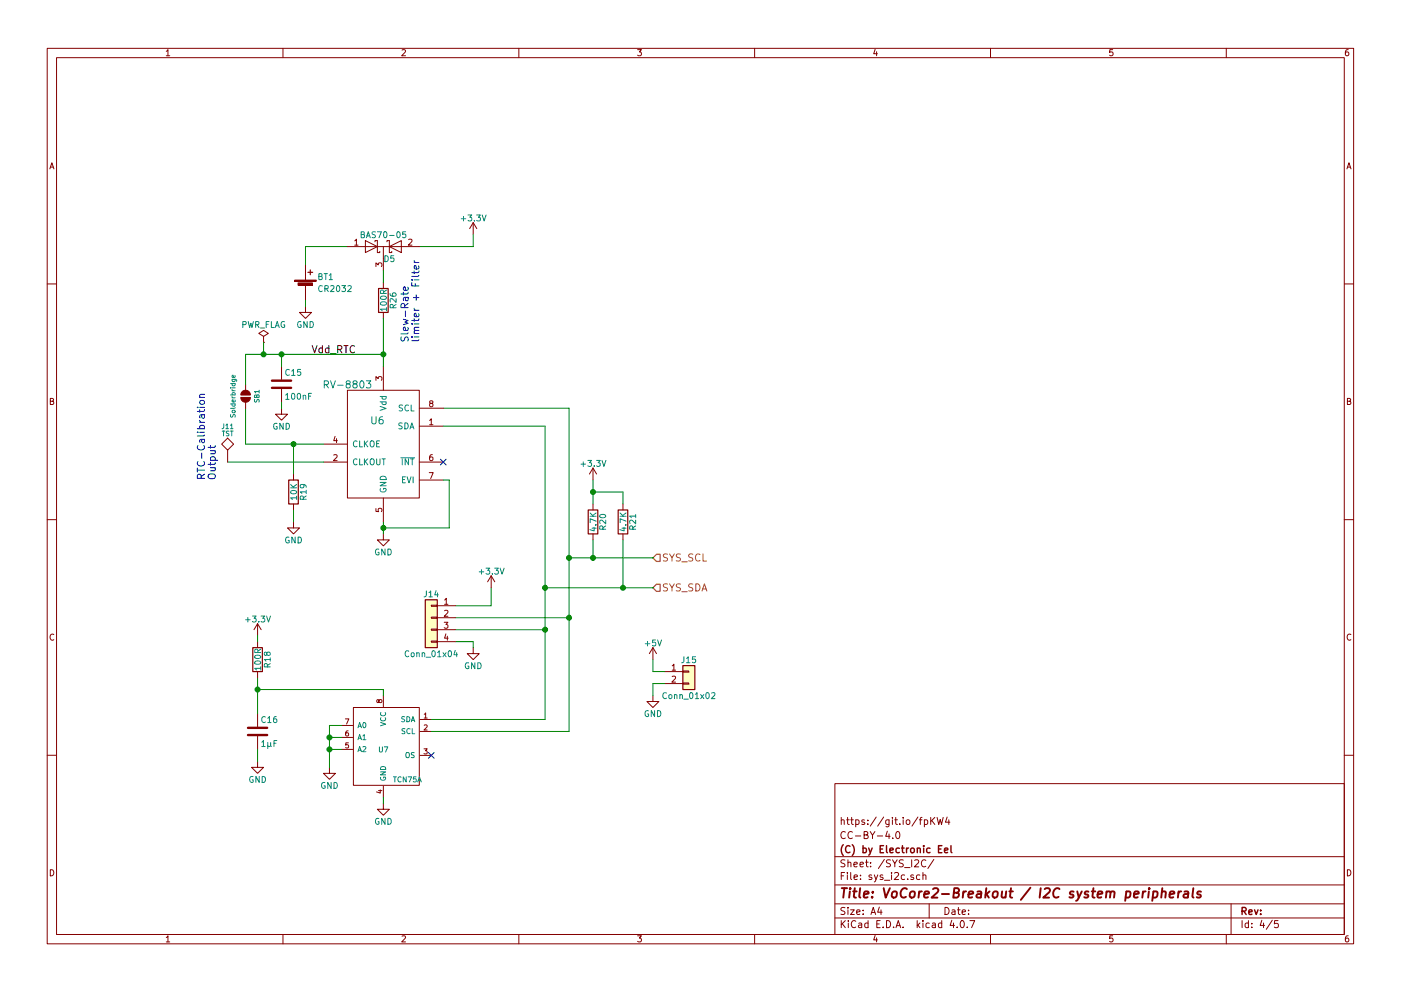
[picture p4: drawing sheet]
EESchema Schematic File Version 2
LIBS:power
LIBS:device
LIBS:switches
LIBS:relays
LIBS:motors
LIBS:transistors
LIBS:conn
LIBS:linear
LIBS:regul
LIBS:74xx
LIBS:cmos4000
LIBS:adc-dac
LIBS:memory
LIBS:xilinx
LIBS:microcontrollers
LIBS:dsp
LIBS:microchip
LIBS:analog_switches
LIBS:motorola
LIBS:texas
LIBS:intel
LIBS:audio
LIBS:interface
LIBS:digital-audio
LIBS:philips
LIBS:display
LIBS:cypress
LIBS:siliconi
LIBS:opto
LIBS:atmel
LIBS:contrib
LIBS:valves
LIBS:win
LIBS:hr911105_rj45
LIBS:ip4220cz6
LIBS:74xgxx
LIBS:tm-kicad-lib
LIBS:mt9700
LIBS:lm75
LIBS:SY8113B
LIBS:rv-8803
LIBS:solderbridge
LIBS:vocore-breakout-cache
EELAYER 25 0
EELAYER END
$Descr A4 11693 8268
encoding utf-8
Sheet 4 5
Title "VoCore2-Breakout / I2C system peripherals"
Date ""
Rev ""
Comp "(C) by Electronic Eel"
Comment1 "CC-BY-4.0"
Comment2 "https://git.io/fpKW4"
Comment3 ""
Comment4 ""
$EndDescr
$Comp
L Battery_Cell BT1
U 1 1
P 2550 2400
F 0 "BT1" H 2650 2500 50  0000 L CNN
F 1 "CR2032" H 2650 2400 50  0000 L CNN
F 2 "modules:SMTU2032-LF-CoinCell" V 2550 2460 50  0001 C CNN
F 3 "" V 2550 2460 50  0001 C CNN
	1    2550 2400
	1    0    0    -1  
$EndComp
$Comp
L LM75 U7
U 1 1
P 3300 6150
F 0 "U7" H 3400 6050 43  0000 C CNN
F 1 "TCN75A" H 3200 5800 43  0000 C CNN
F 2 "modules:MSOP-8-wide" H 3300 6150 43  0001 C CNN
F 3 "" H 3300 6150 43  0000 C CNN
	1    3300 6150
	-1   0    0    -1  
$EndComp
NoConn ~ 3600 6300
$Comp
L +3.3V #PWR058
U 1 1
P 2150 5300
F 0 "#PWR058" H 2150 5150 50  0001 C CNN
F 1 "+3.3V" H 2150 5440 50  0000 C CNN
F 2 "" H 2150 5300 50  0001 C CNN
F 3 "" H 2150 5300 50  0001 C CNN
	1    2150 5300
	1    0    0    -1  
$EndComp
$Comp
L GND #PWR059
U 1 1
P 3200 6700
F 0 "#PWR059" H 3200 6450 50  0001 C CNN
F 1 "GND" H 3200 6550 50  0000 C CNN
F 2 "" H 3200 6700 50  0001 C CNN
F 3 "" H 3200 6700 50  0001 C CNN
	1    3200 6700
	1    0    0    -1  
$EndComp
$Comp
L GND #PWR060
U 1 1
P 2150 6350
F 0 "#PWR060" H 2150 6100 50  0001 C CNN
F 1 "GND" H 2150 6200 50  0000 C CNN
F 2 "" H 2150 6350 50  0001 C CNN
F 3 "" H 2150 6350 50  0001 C CNN
	1    2150 6350
	1    0    0    -1  
$EndComp
$Comp
L GND #PWR061
U 1 1
P 2750 6400
F 0 "#PWR061" H 2750 6150 50  0001 C CNN
F 1 "GND" H 2750 6250 50  0000 C CNN
F 2 "" H 2750 6400 50  0001 C CNN
F 3 "" H 2750 6400 50  0001 C CNN
	1    2750 6400
	1    0    0    -1  
$EndComp
$Comp
L C C16
U 1 1
P 2150 6100
F 0 "C16" H 2175 6200 50  0000 L CNN
F 1 "1µF" H 2175 6000 50  0000 L CNN
F 2 "modules:SMD0603-wide-C" H 2188 5950 50  0001 C CNN
F 3 "" H 2150 6100 50  0001 C CNN
	1    2150 6100
	1    0    0    -1  
$EndComp
Wire Wire Line
	2150 5650 2150 5950
Wire Wire Line
	2150 6250 2150 6350
Wire Wire Line
	2750 6250 2850 6250
Wire Wire Line
	2750 6050 2750 6400
Wire Wire Line
	2850 6150 2750 6150
Connection ~ 2750 6250
Wire Wire Line
	2850 6050 2750 6050
Connection ~ 2750 6150
Wire Wire Line
	3200 6650 3200 6700
$Comp
L R R18
U 1 1
P 2150 5500
F 0 "R18" V 2230 5500 50  0000 C CNN
F 1 "100R" V 2150 5500 50  0000 C CNN
F 2 "modules:SMD0603-wide-R" V 2080 5500 50  0001 C CNN
F 3 "" H 2150 5500 50  0001 C CNN
	1    2150 5500
	1    0    0    -1  
$EndComp
Wire Wire Line
	2150 5350 2150 5300
Wire Wire Line
	3200 5800 3200 5750
Wire Wire Line
	3200 5750 2150 5750
Connection ~ 2150 5750
Text HLabel 5450 4650 2    60   Input ~ 0
SYS_SCL
Text HLabel 5450 4900 2    60   Input ~ 0
SYS_SDA
Wire Wire Line
	4750 4650 5450 4650
Wire Wire Line
	4750 3400 4750 6100
Wire Wire Line
	4750 3400 3700 3400
Wire Wire Line
	4750 6100 3600 6100
Connection ~ 4750 4650
Wire Wire Line
	4550 4900 5450 4900
Wire Wire Line
	4550 6000 3600 6000
Connection ~ 4550 4900
$Comp
L R R20
U 1 1
P 4950 4350
F 0 "R20" V 5030 4350 50  0000 C CNN
F 1 "4.7K" V 4950 4350 50  0000 C CNN
F 2 "modules:SMD0603-wide-R" V 4880 4350 50  0001 C CNN
F 3 "" H 4950 4350 50  0001 C CNN
	1    4950 4350
	1    0    0    -1  
$EndComp
$Comp
L R R21
U 1 1
P 5200 4350
F 0 "R21" V 5280 4350 50  0000 C CNN
F 1 "4.7K" V 5200 4350 50  0000 C CNN
F 2 "modules:SMD0603-wide-R" V 5130 4350 50  0001 C CNN
F 3 "" H 5200 4350 50  0001 C CNN
	1    5200 4350
	1    0    0    -1  
$EndComp
$Comp
L +3.3V #PWR062
U 1 1
P 4950 4000
F 0 "#PWR062" H 4950 3850 50  0001 C CNN
F 1 "+3.3V" H 4950 4140 50  0000 C CNN
F 2 "" H 4950 4000 50  0001 C CNN
F 3 "" H 4950 4000 50  0001 C CNN
	1    4950 4000
	1    0    0    -1  
$EndComp
Wire Wire Line
	4950 4000 4950 4200
Wire Wire Line
	4950 4100 5200 4100
Wire Wire Line
	5200 4100 5200 4200
Connection ~ 4950 4100
Wire Wire Line
	4950 4500 4950 4650
Connection ~ 4950 4650
Wire Wire Line
	5200 4500 5200 4900
Connection ~ 5200 4900
$Comp
L RV-8803 U6
U 1 1
P 3200 3700
F 0 "U6" H 3250 3900 60  0000 C CNN
F 1 "RV-8803" H 3500 4200 60  0000 C CNN
F 2 "modules:MicroCrystal-C7" H 3200 3700 60  0001 C CNN
F 3 "" H 3200 3700 60  0001 C CNN
	1    3200 3700
	-1   0    0    -1  
$EndComp
Wire Wire Line
	3700 3550 4550 3550
Wire Wire Line
	4550 3550 4550 6000
$Comp
L GND #PWR063
U 1 1
P 3200 4450
F 0 "#PWR063" H 3200 4200 50  0001 C CNN
F 1 "GND" H 3200 4300 50  0000 C CNN
F 2 "" H 3200 4450 50  0001 C CNN
F 3 "" H 3200 4450 50  0001 C CNN
	1    3200 4450
	1    0    0    -1  
$EndComp
Wire Wire Line
	3200 4450 3200 4350
Wire Wire Line
	3700 4000 3750 4000
Wire Wire Line
	3750 4000 3750 4400
Wire Wire Line
	3750 4400 3200 4400
Connection ~ 3200 4400
NoConn ~ 3700 3850
$Comp
L R R19
U 1 1
P 2450 4100
F 0 "R19" V 2530 4100 50  0000 C CNN
F 1 "10K" V 2450 4100 50  0000 C CNN
F 2 "modules:SMD0603-wide-R" V 2380 4100 50  0001 C CNN
F 3 "" H 2450 4100 50  0001 C CNN
	1    2450 4100
	1    0    0    -1  
$EndComp
$Comp
L GND #PWR064
U 1 1
P 2450 4350
F 0 "#PWR064" H 2450 4100 50  0001 C CNN
F 1 "GND" H 2450 4200 50  0000 C CNN
F 2 "" H 2450 4350 50  0001 C CNN
F 3 "" H 2450 4350 50  0001 C CNN
	1    2450 4350
	1    0    0    -1  
$EndComp
Wire Wire Line
	2450 4250 2450 4350
$Comp
L GND #PWR065
U 1 1
P 2550 2550
F 0 "#PWR065" H 2550 2300 50  0001 C CNN
F 1 "GND" H 2550 2400 50  0000 C CNN
F 2 "" H 2550 2550 50  0001 C CNN
F 3 "" H 2550 2550 50  0001 C CNN
	1    2550 2550
	1    0    0    -1  
$EndComp
Wire Wire Line
	2550 2550 2550 2500
$Comp
L C C15
U 1 1
P 2350 3200
F 0 "C15" H 2375 3300 50  0000 L CNN
F 1 "100nF" H 2375 3100 50  0000 L CNN
F 2 "modules:SMD0603-wide-C" H 2388 3050 50  0001 C CNN
F 3 "" H 2350 3200 50  0001 C CNN
	1    2350 3200
	1    0    0    -1  
$EndComp
$Comp
L GND #PWR066
U 1 1
P 2350 3400
F 0 "#PWR066" H 2350 3150 50  0001 C CNN
F 1 "GND" H 2350 3250 50  0000 C CNN
F 2 "" H 2350 3400 50  0001 C CNN
F 3 "" H 2350 3400 50  0001 C CNN
	1    2350 3400
	1    0    0    -1  
$EndComp
Wire Wire Line
	2350 3400 2350 3350
Wire Wire Line
	2350 3050 2350 2950
Text Label 2600 2950 0    60   ~ 0
Vdd_RTC
Wire Wire Line
	2550 2050 2900 2050
Wire Wire Line
	2550 2050 2550 2200
$Comp
L +3.3V #PWR067
U 1 1
P 3950 1950
F 0 "#PWR067" H 3950 1800 50  0001 C CNN
F 1 "+3.3V" H 3950 2090 50  0000 C CNN
F 2 "" H 3950 1950 50  0001 C CNN
F 3 "" H 3950 1950 50  0001 C CNN
	1    3950 1950
	1    0    0    -1  
$EndComp
Wire Wire Line
	3950 2050 3950 1950
Wire Wire Line
	3500 2050 3950 2050
Text Notes 1800 4000 1    60   ~ 0
RTC-Calibration\nOutput
Wire Wire Line
	1900 3850 2700 3850
Wire Wire Line
	2450 3950 2450 3700
$Comp
L R R26
U 1 1
P 3200 2500
F 0 "R26" V 3280 2500 50  0000 C CNN
F 1 "100R" V 3200 2500 50  0000 C CNN
F 2 "modules:SMD0603-wide-R" V 3130 2500 50  0001 C CNN
F 3 "" H 3200 2500 50  0001 C CNN
	1    3200 2500
	1    0    0    -1  
$EndComp
Wire Wire Line
	3200 3050 3200 2650
Text Notes 3500 2850 1    60   ~ 0
Slew-Rate \nlimiter + Filter
$Comp
L D_Schottky_x2_KCom_AAK D5
U 1 1
P 3200 2050
F 0 "D5" H 3250 1950 50  0000 C CNN
F 1 "BAS70-05" H 3200 2150 50  0000 C CNN
F 2 "modules:SOT-23" H 3200 2050 50  0001 C CNN
F 3 "" H 3200 2050 50  0001 C CNN
	1    3200 2050
	1    0    0    -1  
$EndComp
Wire Wire Line
	3200 2350 3200 2250
$Comp
L PWR_FLAG #FLG068
U 1 1
P 2200 2850
F 0 "#FLG068" H 2200 2925 50  0001 C CNN
F 1 "PWR_FLAG" H 2200 3000 50  0000 C CNN
F 2 "" H 2200 2850 50  0001 C CNN
F 3 "" H 2200 2850 50  0001 C CNN
	1    2200 2850
	1    0    0    -1  
$EndComp
Wire Wire Line
	2050 2950 3200 2950
Connection ~ 3200 2950
Wire Wire Line
	2200 2850 2200 2950
Connection ~ 2350 2950
Wire Wire Line
	2050 3700 2700 3700
$Comp
L TST J11
U 1 1
P 1900 3850
F 0 "J11" H 1900 4150 40  0000 C CNN
F 1 "TST" H 1900 4090 40  0000 C CNN
F 2 "Measurement_Points:Measurement_Point_Round-TH_Small" H 1900 3850 60  0001 C CNN
F 3 "" H 1900 3850 60  0000 C CNN
	1    1900 3850
	1    0    0    -1  
$EndComp
Wire Wire Line
	2050 3400 2050 3700
Connection ~ 2450 3700
Wire Wire Line
	4100 4900 4100 5050
Wire Wire Line
	4100 5050 3800 5050
Wire Wire Line
	3800 5150 4750 5150
Connection ~ 4750 5150
Wire Wire Line
	3800 5250 4550 5250
Connection ~ 4550 5250
$Comp
L GND #PWR069
U 1 1
P 3950 5400
F 0 "#PWR069" H 3950 5150 50  0001 C CNN
F 1 "GND" H 3950 5250 50  0000 C CNN
F 2 "" H 3950 5400 50  0001 C CNN
F 3 "" H 3950 5400 50  0001 C CNN
	1    3950 5400
	1    0    0    -1  
$EndComp
Wire Wire Line
	3800 5350 3950 5350
Wire Wire Line
	3950 5350 3950 5400
$Comp
L Conn_01x02 J15
U 1 1
P 5750 5600
F 0 "J15" H 5750 5700 50  0000 C CNN
F 1 "Conn_01x02" H 5750 5400 50  0000 C CNN
F 2 "Pin_Headers:Pin_Header_Straight_1x02_Pitch2.54mm" H 5750 5600 50  0001 C CNN
F 3 "" H 5750 5600 50  0001 C CNN
	1    5750 5600
	1    0    0    -1  
$EndComp
$Comp
L GND #PWR070
U 1 1
P 5450 5800
F 0 "#PWR070" H 5450 5550 50  0001 C CNN
F 1 "GND" H 5450 5650 50  0000 C CNN
F 2 "" H 5450 5800 50  0001 C CNN
F 3 "" H 5450 5800 50  0001 C CNN
	1    5450 5800
	1    0    0    -1  
$EndComp
Wire Wire Line
	5450 5700 5550 5700
Wire Wire Line
	5450 5600 5550 5600
$Comp
L Conn_01x04 J14
U 1 1
P 3600 5150
F 0 "J14" H 3600 5350 50  0000 C CNN
F 1 "Conn_01x04" H 3600 4850 50  0000 C CNN
F 2 "Pin_Headers:Pin_Header_Straight_1x04_Pitch2.54mm" H 3600 5150 50  0001 C CNN
F 3 "" H 3600 5150 50  0001 C CNN
	1    3600 5150
	-1   0    0    -1  
$EndComp
$Comp
L +3.3V #PWR071
U 1 1
P 4100 4900
F 0 "#PWR071" H 4100 4750 50  0001 C CNN
F 1 "+3.3V" H 4100 5040 50  0000 C CNN
F 2 "" H 4100 4900 50  0001 C CNN
F 3 "" H 4100 4900 50  0001 C CNN
	1    4100 4900
	1    0    0    -1  
$EndComp
Wire Wire Line
	5450 5700 5450 5800
$Comp
L +5V #PWR072
U 1 1
P 5450 5500
F 0 "#PWR072" H 5450 5350 50  0001 C CNN
F 1 "+5V" H 5450 5640 50  0000 C CNN
F 2 "" H 5450 5500 50  0001 C CNN
F 3 "" H 5450 5500 50  0001 C CNN
	1    5450 5500
	1    0    0    -1  
$EndComp
Wire Wire Line
	5450 5600 5450 5500
$Comp
L Solderbridge SB1
U 1 1
P 2050 3300
F 0 "SB1" H 2050 3400 39  0000 C CNN
F 1 "Solderbridge" H 2050 3200 39  0000 C CNN
F 2 "modules:Solderbridge" H 2050 3300 60  0001 C CNN
F 3 "" H 2050 3300 60  0000 C CNN
	1    2050 3300
	0    1    1    0   
$EndComp
Wire Wire Line
	2050 3200 2050 2950
Connection ~ 2200 2950
$EndSCHEMATC
